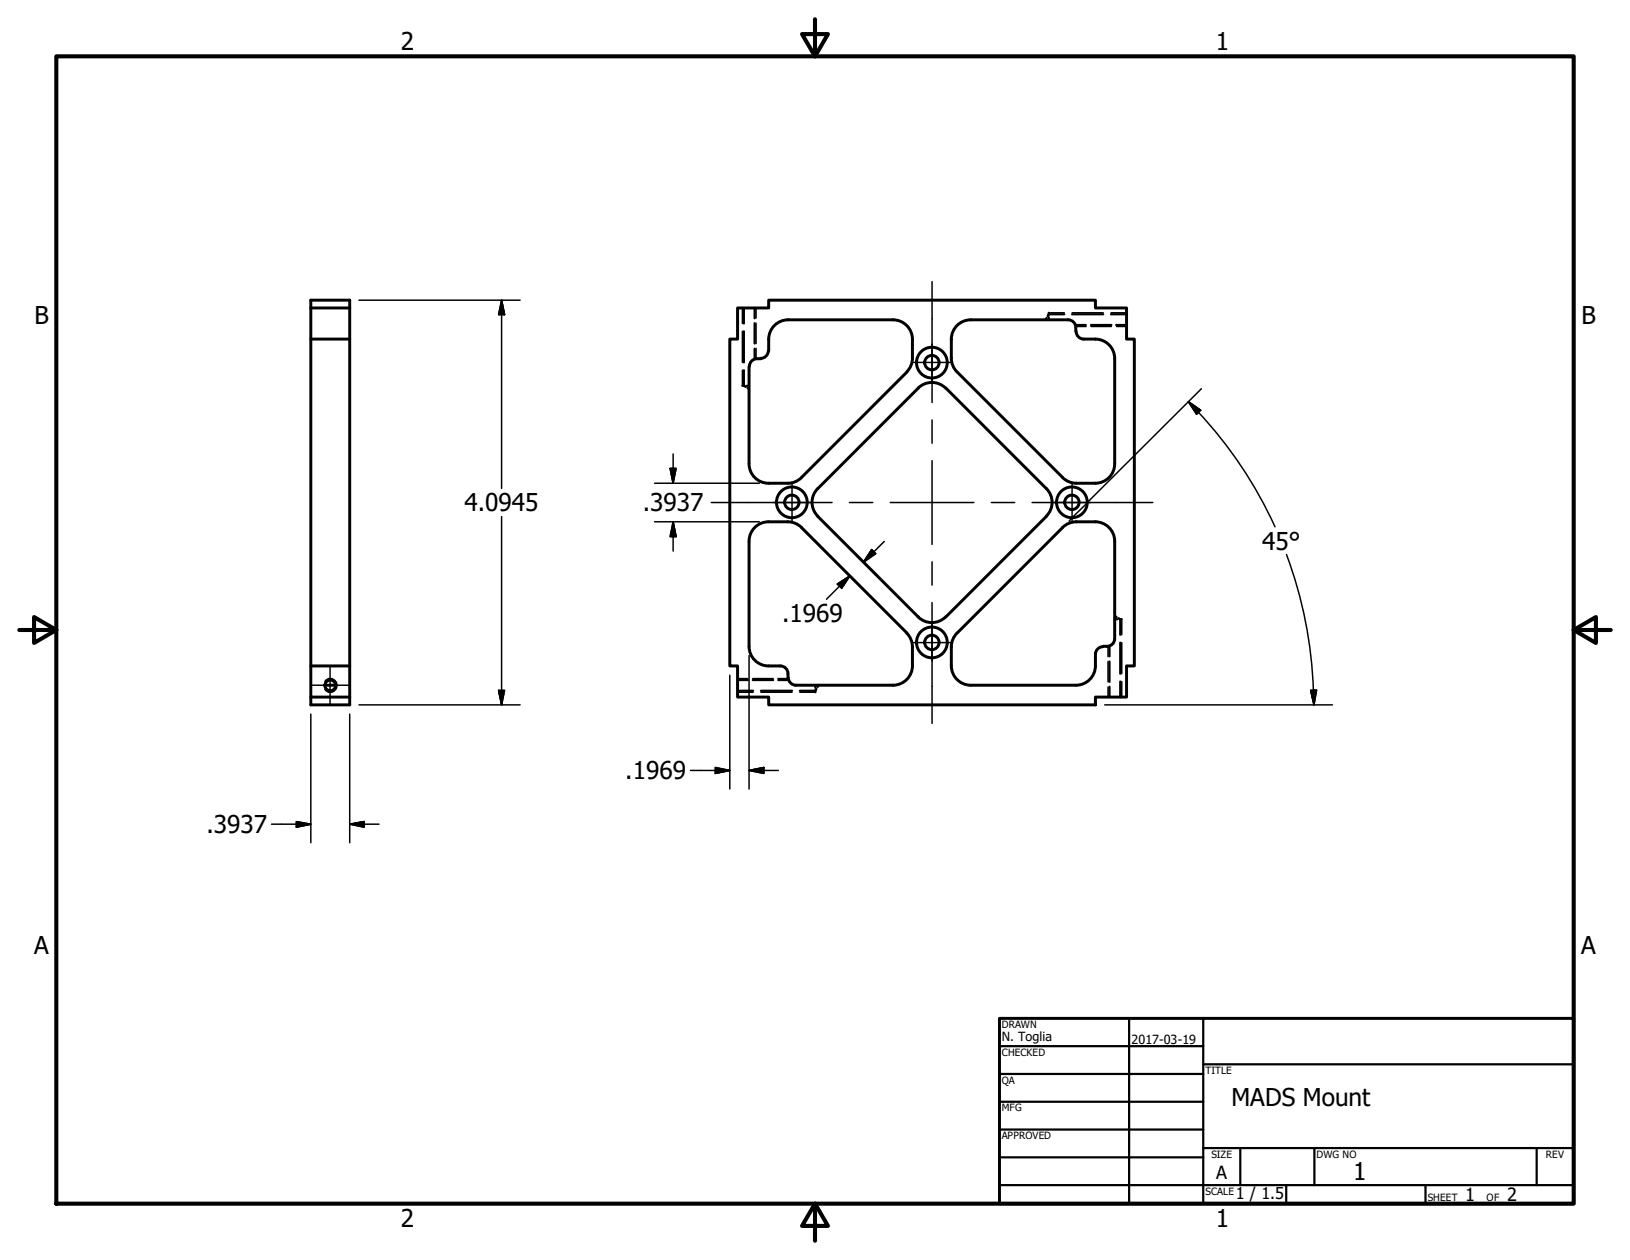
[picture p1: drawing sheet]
<svg xmlns="http://www.w3.org/2000/svg" width="279mm" height="216mm" viewBox="0 0 279 216" stroke-linecap="round" stroke-linejoin="round" font-family="sans-serif">
<!-- layer: Visible (ANSI) -->
<g fill="none" stroke="#000" stroke-width=".51">
<path d="M53.3 51.4h6.6v69.4h-6.6zM53.3 58.1h6.6M53.3 52.8h6.6M126.4 52.8h5.4v-1.4h56v1.4h5.3v5.3h1.3v56h-1.3v5.3h-5.3v1.4h-56v-1.4h-5.4v-5.3h-1.3v-56h1.3zM131.8 58.1v2M135.1 54.8h18M135.1 54.8a3.3 3.3 0 0 0-3.3 3.3M153.1 54.8a3.3 3.3 0 0 1 3.3 3.3M156.4 58.1v3.3M163.1 58.1v3.3M166.4 54.8a3.3 3.3 0 0 0-3.3 3.3M166.4 54.8h16.7"/>
<path d="M183.1 54.8a1.3 1.3 0 0 1 1.3 1.3M184.4 56.1v.7M184.5 56.8a1.3 1.3 0 0 0 1.3 1.3M185.7 58.1h2.1M187.7 58.1a3.3 3.3 0 0 1 3.4 3.3v18M128.4 62.8v16.7a3.3 3.3 0 0 0 3.3 3.3M129.7 61.5h.7M129.8 61.5a1.3 1.3 0 0 0-1.3 1.3M131.7 60.1a1.3 1.3 0 0 1-1.3 1.3M155.4 63.8l-18 18M156.4 61.4a3.3 3.3 0 0 1-1 2.3M157.4 66.5a3.3 3.3 0 0 1 4.7 0"/>
<path d="M157.4 66.5l-17.3 17.3M162.1 66.5l17.3 17.3M163.1 61.4a3.3 3.3 0 0 0 .9 2.3M164.1 63.8l18 18M191.1 79.5a3.3 3.3 0 0 1-3.4 3.3M128.4 92.8v17.9M131.7 89.4a3.3 3.3 0 0 0-3.3 3.3M131.8 82.8h3.3M131.8 89.4h3.3M135 89.4a3.3 3.3 0 0 1 2.4 1M137.4 81.8a3.3 3.3 0 0 1-2.4 1M137.4 90.4l18 18.1"/>
<path d="M140.1 88.5l17.3 17.2M140.2 83.7a3.3 3.3 0 0 0 0 4.7M179.4 83.7a3.4 3.4 0 0 1 0 4.8l-17.3 17.2a3.3 3.3 0 0 1-4.7 0M182.1 90.4l-18 18.1M182.1 81.8a3.3 3.3 0 0 0 2.4 1h3.3M187.7 89.4a3.3 3.3 0 0 1 3.4 3.3M187.8 89.4h-3.3a3.3 3.3 0 0 0-2.4 1M191.1 92.8v16.6M53.3 114.1h6.6M53.3 119.4h6.6M55.7 117.4h1.8M128.4 110.8a3.3 3.3 0 0 0 3.3 3.3"/>
<path d="M131.8 114.1h2a1.3 1.3 0 0 1 1.3 1.3M135.1 115.4v.7M135.1 116.1a1.3 1.3 0 0 0 1.3 1.3M136.4 117.4h16.7M155.4 108.5a3.3 3.3 0 0 1 1 2.3M156.4 110.8v3.3M156.4 114.1a3.3 3.3 0 0 1-3.3 3.3M163.1 114.1a3.3 3.3 0 0 0 3.3 3.3M164 108.5a3.3 3.3 0 0 0-.9 2.3v3.3M166.4 117.4h18M187.8 114.1a3.3 3.3 0 0 1-3.4 3.3M187.8 112.1v2"/>
<path d="M189.1 110.8a1.3 1.3 0 0 0-1.3 1.3M191.1 109.4a1.47 1.47 0 0 1-2 1.3"/>
<circle cx="159.7" cy="62.1" r="1.24"/>
<circle cx="159.7" cy="62.1" r="2.64"/>
<circle cx="135.7" cy="86.1" r="1.24"/>
<circle cx="135.7" cy="86.1" r="2.64"/>
<circle cx="183.7" cy="86.1" r="1.24"/>
<circle cx="183.7" cy="86.1" r="2.64"/>
<circle cx="56.6" cy="117.4" r=".92"/>
<circle cx="159.7" cy="110.1" r="1.24"/>
<circle cx="159.7" cy="110.1" r="2.64"/>
</g>
<!-- layer: Hidden (ANSI) -->
<g fill="none" stroke="#000" stroke-width=".38">
<path d="M127.5 52.8v2.6M127.5 56.8v5.3M129.3 52.8v1.7M129.3 55.4v3.5M129.3 59.8v1.7M179.4 54.5l-.2 .3M179.8 53.6v.4M179.8 54.4v.4M182.4 53.8h-2.6l-.2 .4M183.8 53.8h5.3M184.3 55.7h1.8M187 55.7h3.5"/>
<path d="M190.4 53.8h2.7M191.3 55.7h1.8M127.3 66.1h.3M127.5 63.4v2.7l.3 .2M128 66.1h.4M128.1 66.5l.3 .2M126.4 118.4h2.7M126.4 116.5h1.8M129 116.5h3.5M130.4 118.4h5.4M133.4 116.5h1.8M139.8 117.4v.5"/>
<path d="M139.8 118.2v.4M140 118l-.2 .4h-2.7M140.3 117.4l-.2 .3M190.2 110.7v1.8M190.2 113.3v3.5M190.2 117.7v1.7M191.1 105.5l.3 .2M191.1 106.1h.4M191.7 105.9l.3 .2v2.7M191.9 106.1h.4M192 110.1v5.3M192 116.8v2.6"/>
</g>
<!-- layer: Hidden Narrow (ANSI) -->
<g fill="none" stroke="#000" stroke-width=".25">
<path d="M127.3 52.8v2.6M127.3 56.8v5.3M129.6 52.8v1.7M129.6 55.4v3.5M129.6 59.7v1.8M179.8 53.6h2.6M183.8 53.6h5.3M184.4 55.9h1.8M187 55.9h3.5M190.4 53.6h2.7M191.4 55.9h1.7M127.3 63.4v2.7"/>
<path d="M55.7 116.8a1.15 1.15 0 0 1 1.7-.2 1.15 1.15 0 0 1 0 1.7 1.15 1.15 0 0 1-1.7-.2M126.4 118.6h2.7M126.4 116.3h1.7M129 116.3h3.5M130.4 118.6h5.4M133.3 116.3h1.8M137.1 118.6h2.7M189.9 110.7v1.8M189.9 113.3v3.5M189.9 117.7v1.7M192.3 106.1v2.7M192.3 110.1v5.3"/>
<path d="M192.3 116.8v2.6"/>
</g>
<!-- layer: Border (ANSI) -->
<path d="M9.7 9.7h260v196.5h-260zM139.7 3.3v6.4l-2.2-3.9h4.4l-2.2 3.9M3.3 107.9h6.4l-3.9-2.2v4.5l3.9-2.3M269.7 107.9l3.9 2.3v-4.5l-3.9 2.2h6.4M139.7 206.2l2.2 3.9h-4.4l2.2-3.9v6.4" fill="none" stroke="#000" stroke-width=".7"/>
<!-- layer: Title (ANSI) -->
<g fill="none" stroke="#000" stroke-width=".38">
<path d="M171.3 179.3h34.9M193.5 174.5v31.7M206.2 174.5v31.7M171.3 184h34.9M171.3 188.8h34.9M171.3 193.5h34.9M171.3 198.3h34.9M206.2 196.7h63.5M206.2 182.4h63.5M212.6 196.7v6.4M225.3 196.7v6.4M263.4 196.7v6.4"/>
<path d="M171.3 203.1h98.4M220.5 203.1v3.1M244.3 203.1v3.1"/>
</g>
<path d="M171.3 174.5h98.4v31.7h-98.4z" fill="none" stroke="#000" stroke-width=".51"/>
<!-- layer: Dimension (ANSI) -->
<g fill="none" stroke="#000" stroke-width=".25">
<path d="M61.5 51.4h27.7M86 51.4l.5 2.5h-1zM86 51.4v32.3M115.4 77.8v5M203.7 68.8l2.1 1.5-.7 .7zM203.7 68.8l1.7 1.8M205.4 70.6a73.4 73.4 0 0 1 13.1 19.7M205.9 66.6l-19.4 19.4M86 88.5v32.3M112.2 89.4h18M112.2 82.8h18M114.9 80.3h1l-.5 2.5z"/>
<path d="M115.4 89.4l.5 2.5h-1zM115.4 89.4v5M145.7 98.7l-4 4M149.4 94.2l.7 .7-2.1 1.4zM151.6 92.8l-3.6 3.5M183.6 88.9l-.3 .4M186.3 86.2l-2.5 2.4M220.5 95a73.4 73.4 0 0 1 4.6 23.2M85.5 118.3h1l-.5 2.5zM125.1 115.7v19.5M128.4 112.3v22.9M143.5 100.1l2.2-1.4-1.4 2.1z"/>
<path d="M224.7 118.3l1-.1-.5 2.6zM225.2 118.3v2.5M53.3 122.4v22M59.9 122.4v22M61.5 120.8h27.7M118.4 132h6.7M122.6 131.5l2.5 .5-2.5 .5zM128.4 132l2.5-.5v1zM128.4 132h5M189.4 120.8h39M46.5 141.2h6.8M50.8 140.8l2.5 .4-2.5 .5z"/>
<path d="M59.9 141.2l2.5-.4v.9zM59.9 141.2h5.1"/>
</g>
<g fill="#000" stroke="#000" stroke-width=".25">
<path d="M86 51.4l.5 2.5zM86 51.4l.5 2.5h-1zM203.7 68.8l2.1 1.5zM203.7 68.8l2.1 1.5-.7 .7zM114.9 80.3l.5 2.5zM114.9 80.3h1l-.5 2.5zM115.4 89.4l.5 2.5zM115.4 89.4l.5 2.5h-1zM149.4 94.2l-1.4 2.1zM149.4 94.2l.7 .7-2.1 1.4zM85.5 118.3l.5 2.5zM85.5 118.3h1l-.5 2.5z"/>
<path d="M145.7 98.7l-1.4 2.1zM143.5 100.1l2.2-1.4-1.4 2.1zM224.7 118.3l.5 2.5zM224.7 118.3l1-.1-.5 2.6zM122.6 132.5l2.5-.5zM122.6 131.5l2.5 .5-2.5 .5zM128.4 132l2.5-.5zM128.4 132l2.5-.5v1zM50.8 141.7l2.5-.5zM50.8 140.8l2.5 .4-2.5 .5zM59.9 141.2l2.5-.4zM59.9 141.2l2.5-.4v.9z"/>
</g>
<!-- layer: Center Mark (ANSI) -->
<path d="M159.8 58.9v6.4M156.6 62.1h6.3M132.6 86.1h6.3M135.8 82.9v6.4M180.6 86.1h6.3M183.8 82.9v6.4M53.4 117.4h6.4M56.6 114.2v6.4M156.6 110.1h6.3M159.8 106.9v6.4" fill="none" stroke="#000" stroke-width=".25"/>
<!-- layer: Centerline (ANSI) -->
<path d="M159.8 48.3v20.7M159.8 71.9v4M159.8 78.9v14.4M121.9 86.1h20.7M145.6 86.1h4M152.6 86.1h14.3M159.8 96.3v4M169.9 86.1h4M176.9 86.1h20.7M159.8 103.3v20.7" fill="none" stroke="#000" stroke-width=".25"/>
<g font-size="4.2">
<text x="68.7" y="8.6">2</text>
<text x="208.4" y="8.6">1</text>
<text x="5.9" y="55.5">B</text>
<text x="271.1" y="55.5">B</text>
<text x="79.6" y="87.6">4.0945</text>
<text x="110.2" y="87.6">.3937</text>
<text x="216.3" y="94.2">45°</text>
<text x="134" y="106.6">.1969</text>
<text x="107.2" y="133.5">.1969</text>
<text x="35.4" y="142.7">.3937</text>
<text x="5.8" y="163.4">A</text>
<text x="271" y="163.4">A</text>
<text x="211.1" y="189.5">MADS Mount</text>
<text x="232" y="202.1">1</text>
<text x="68.7" y="210.3">2</text>
<text x="208.4" y="210.3">1</text>
</g>
<g font-size="3.1">
<text x="208.5" y="202">A</text>
<text x="251.1" y="205.9">1</text>
<text x="258.3" y="205.9">2</text>
</g>
<text font-size="2.8" x="211.8" y="205.4">1 / 1.5</text>
<g font-size="2.2">
<text x="171.7" y="178.4">N. Toglia</text>
<text x="193.9" y="178.8">2017-03-19</text>
</g>
<g font-size="1.7">
<text x="171.7" y="176.1">DRAWN</text>
<text x="171.7" y="180.9">CHECKED</text>
<text x="171.7" y="185.7">QA</text>
<text x="206.6" y="184">TITLE</text>
<text x="171.7" y="190.4">MFG</text>
<text x="171.7" y="195.2">APPROVED</text>
<text x="207.6" y="198.4">SIZE</text>
<text x="225.7" y="198.4">DWG NO</text>
<text x="265" y="198.4">REV</text>
<text x="206.6" y="204.7">SCALE</text>
<text x="244.7" y="205.9">SHEET</text>
<text x="254.8" y="205.9">OF</text>
</g>
</svg>
